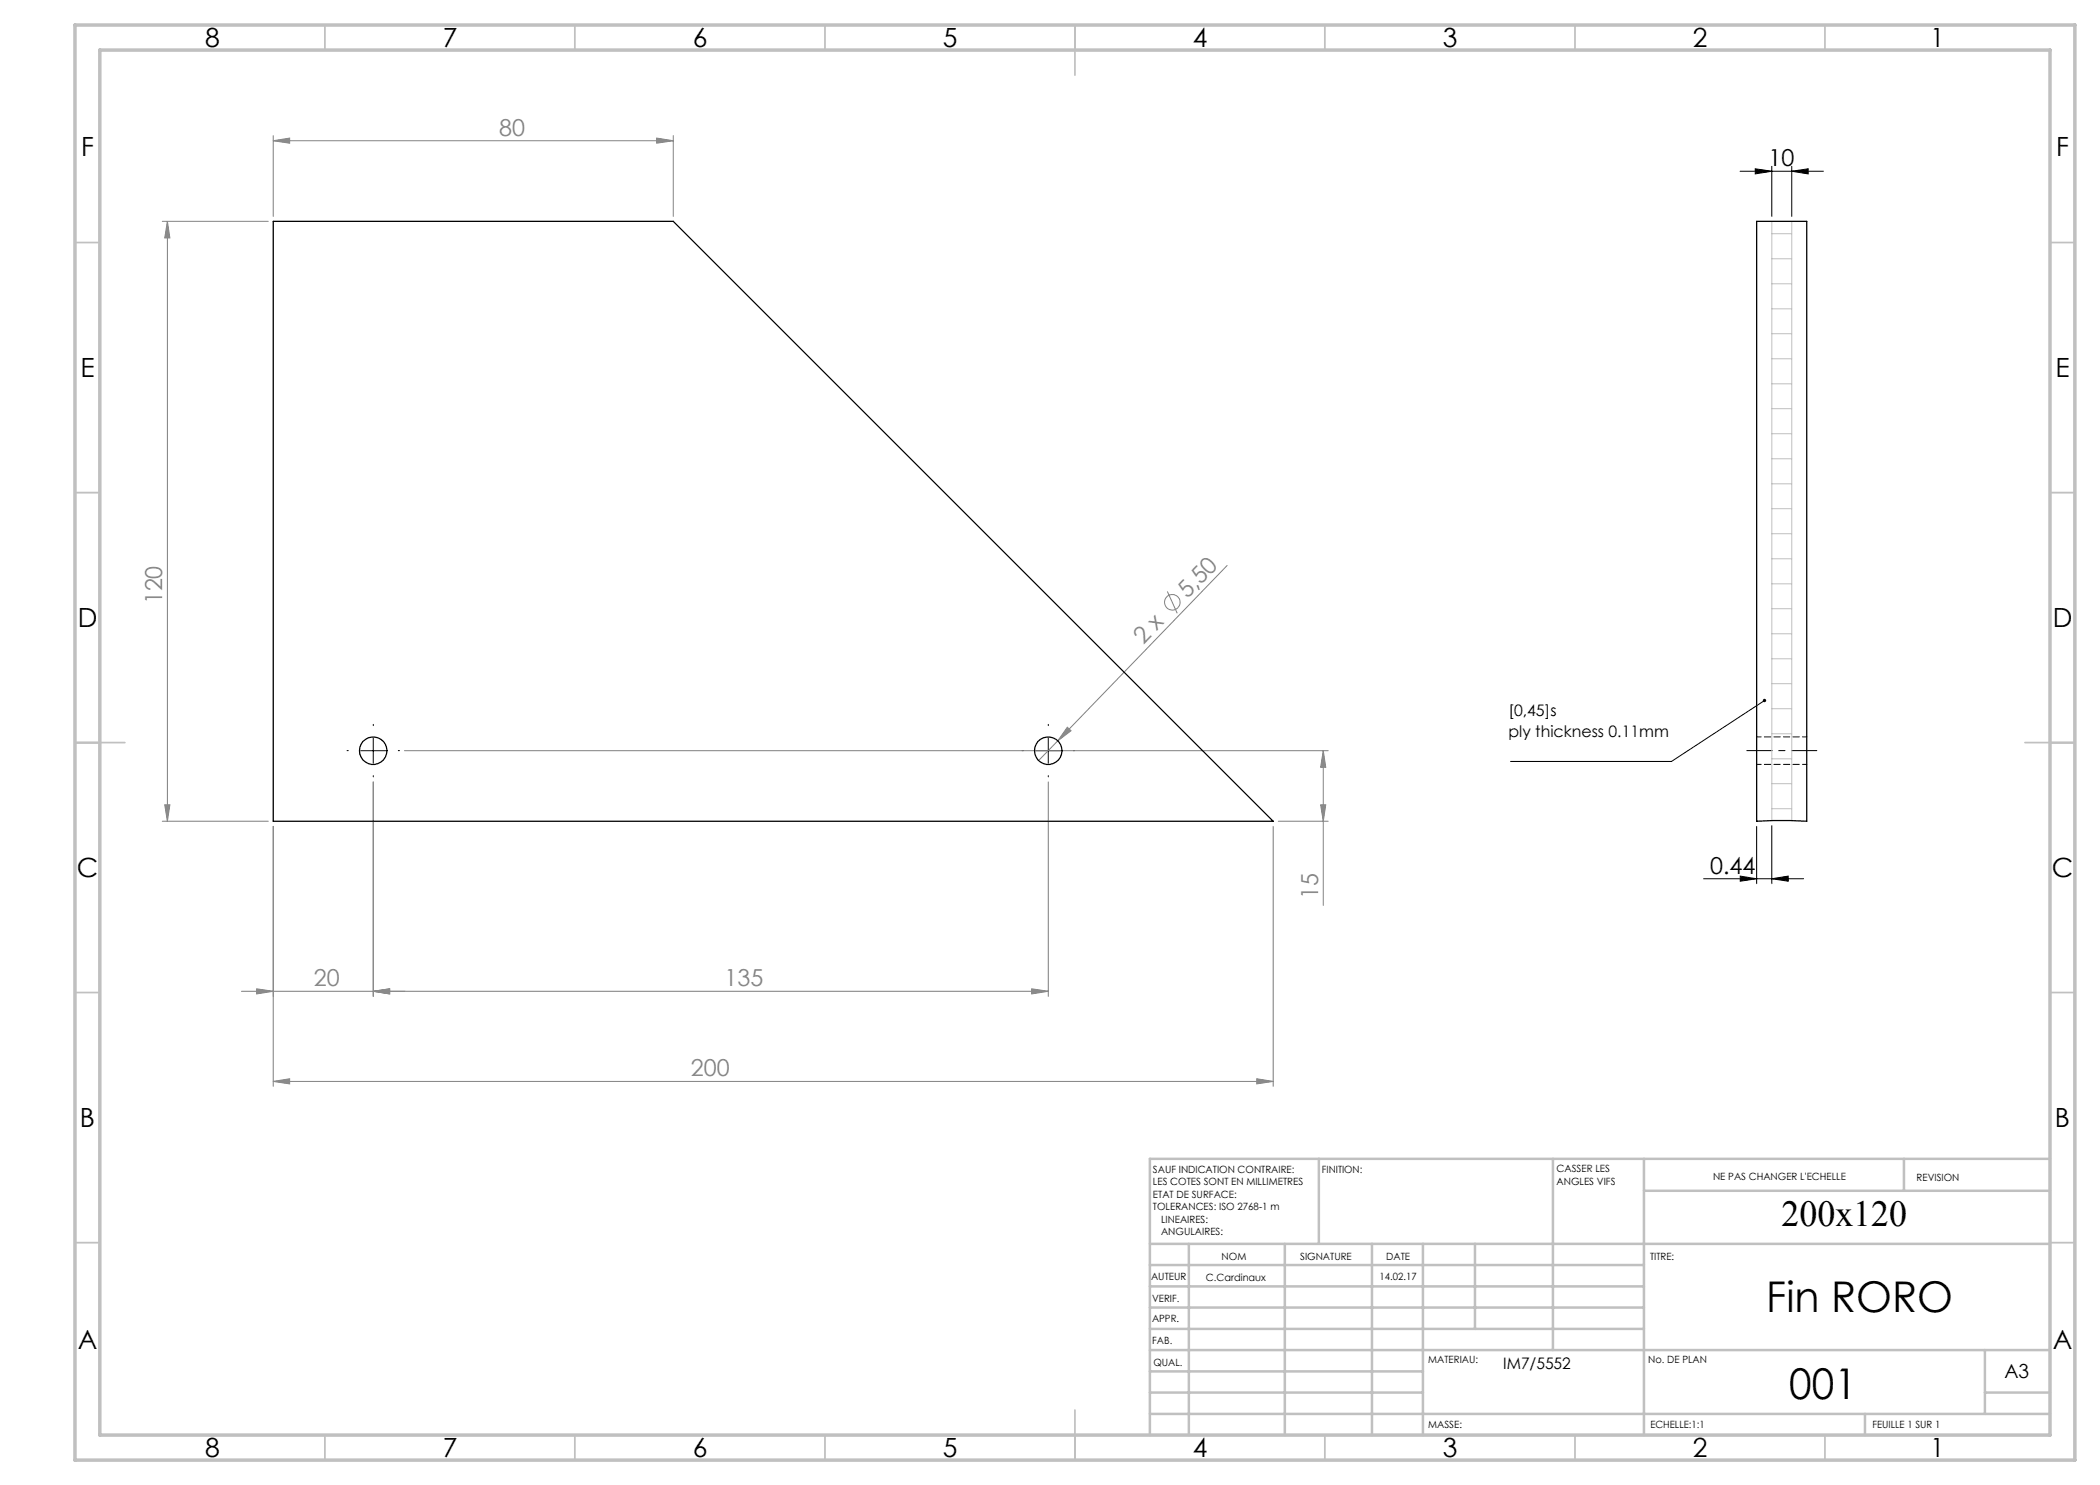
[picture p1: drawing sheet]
<svg xmlns="http://www.w3.org/2000/svg" width="420mm" height="297mm" viewBox="0 0 420 297" stroke-linecap="round" stroke-linejoin="round" font-family="sans-serif">
<g fill="none" stroke="#808080" stroke-width=".2">
<path d="M54.6 28.1l3.3-.5v1zM54.6 27.1v16.2M54.6 28.1h80.1M131.3 27.6l3.4 .5-3.4 .5zM134.7 27.1v16.2M32.5 44.3h21.2M33.5 44.3v119.9M33.5 44.3l.5 3.3h-1.1zM233.5 118.3l1.9 4.4M245.4 113.1l-33.8 35.1M74.6 156.4v42.9M80.9 150.1h184.7"/>
<path d="M209.7 156.4v42.9M211.6 148.2l-3.9 3.9M213.5 145.4l.7 .8-2.6 2zM264.7 150.1l.4 3.4h-1zM264.7 150.1v31M32.5 164.2h21.2M32.9 161h1.1l-.5 3.2zM54.6 165.3v52M254.6 165.3v52M255.7 164.2h9.9M264.1 161h1l-.4 3.2zM48.3 198.3h161.4"/>
<path d="M51.3 197.8l3.3 .5-3.3 .5zM74.6 198.3l3.3-.5v1zM206.3 197.8l3.4 .5-3.4 .5zM54.6 216.3l3.3-.5v1zM54.6 216.3h200M251.4 215.8l3.2 .5-3.2 .5z"/>
<circle cx="234.5" cy="120.5" r="1.56"/>
</g>
<g fill="none" stroke="#000" stroke-width=".2">
<path d="M348 34.3h16.7M351 33.8l3.4 .5-3.4 .5zM354.4 33.3v10M358.4 34.3l3.2-.5v1zM358.4 33.3v10M72.1 150.1h5.1M74.6 147.6v5M207.2 150.1h4.9M209.7 147.6v5M352.9 140.1l-18.6 12.2h-32.2M340.7 175.8h20M348.1 175.2l3.2 .6-3.2 .4z"/>
<path d="M351.3 165.3v11.4M354.4 175.8l3.2-.6v1zM354.4 165.1v11.6"/>
</g>
<path d="M363.4 150.1h-14" fill="none" stroke="#000" stroke-width=".2" stroke-dasharray="30.5 1.3 1.3 1.3" stroke-dashoffset="25.4"/>
<path d="M69.7 150.1h-.3M74.7 145.1v-.2M74.7 155.1v.3M79.7 150.1h.2M204.7 150.1h-.3M209.7 145.1v-.2M209.7 155.1v.3M214.7 150.1h.2" fill="none" stroke="#000" stroke-width=".2" stroke-dasharray="30.5 1.3 1.3 1.3"/>
<g fill="none" stroke="#c0c0c0" stroke-width=".2">
<path d="M354.4 44.3v119.8M354.4 56.8h4M354.4 51.7h4M354.4 46.7h4M358.4 44.3v119.8M354.4 76.8h4M354.4 71.8h4M354.4 66.7h4M354.4 61.8h4M354.4 96.8h4M354.4 91.8h4M354.4 86.7h4"/>
<path d="M354.4 81.7h4M354.4 116.8h4M354.4 111.8h4M354.4 106.7h4M354.4 101.7h4M354.4 136.7h4M354.4 131.8h4M354.4 126.7h4M354.4 121.7h4M354.4 156.7h4M354.4 151.8h4M354.4 146.8h4"/>
<path d="M354.4 141.7h4M354.4 161.7h4"/>
</g>
<g fill="none" stroke="#c0c0c0" stroke-width=".35">
<path d="M65 5v5M115 5v5M165 5v5M215 5v10M265 5v5M315 5v5M365 5v5M15 48.5h5M410 48.5h5M15 98.5h5M410 98.5h5M15 148.5h10"/>
<path d="M405 148.5h10M15 198.5h5M410 198.5h5M15 248.5h5M410 248.5h5M65 287v5M115 287v5M165 287v5M215 282v10M265 287v5M315 287v5M365 287v5"/>
</g>
<g fill="none" stroke="#c0c0c0" stroke-width=".5">
<path d="M263.8 231.8v17M310.6 231.8v38.2M328.8 231.8v55.2M328.8 238.2h81.2M380.8 231.8v6.4M410 231.8h-180v55.2M230 248.8h180M230 257.3h98.8M230 253h98.8M237.8 248.8v38.2M257 248.8v38.2M274.4 248.8v38.2"/>
<path d="M284.6 248.8v38.2M295 248.8v17M230 265.8h98.8M230 261.5h98.8M230 278.5h54.6M230 274.3h54.6M230 270h180M397 278.5h13M397 270v12.8M230 282.8h180M373 282.8v4.2"/>
</g>
<path d="M15 5h400v287h-400zM20 10h390v277h-390z" fill="none" stroke="#c0c0c0" stroke-width=".7"/>
<g fill="#000">
<path d="M352.7 139.8l.5 .1-.3 .2 .3-.2a.34 .34 0 0 1-.1 .5 .34 .34 0 0 1-.5-.1 .34 .34 0 0 1 .1-.5z"/>
<path d="M358.4 34.3l3.2-.5v1zM351 33.8l3.4 .5-3.4 .5z"/>
<path d="M354.4 175.8l3.2-.6v1zM348.1 175.2l3.2 .6-3.2 .4z"/>
</g>
<g fill="#808080">
<path d="M213.5 145.4l.7 .8-2.6 2z"/>
<path d="M131.3 27.6l3.4 .5-3.4 .5zM54.6 28.1l3.3-.5v1zM74.6 198.3l3.3-.5v1zM51.3 197.8l3.3 .5-3.3 .5z"/>
<path d="M74.6 198.3l3.3-.5v1zM206.3 197.8l3.4 .5-3.4 .5z"/>
<path d="M54.6 216.3l3.3-.5v1zM251.4 215.8l3.2 .5-3.2 .5z"/>
<path d="M264.7 150.1l.4 3.4h-1zM264.1 161h1l-.4 3.2zM33.5 44.3l.5 3.3h-1.1zM32.9 161h1.1l-.5 3.2z"/>
</g>
<g fill="none" stroke="#000" stroke-width=".25">
<path d="M54.6 44.3h80.1l119.9 119.9h-200zM351.3 44.3h10.1v119.9l-3.4-.1-6.7 .1z"/>
<circle cx="74.6" cy="150.1" r="2.75"/>
<circle cx="209.7" cy="150.1" r="2.76"/>
</g>
<path d="M351.4 152.9h10M361.4 147.4h-10" fill="none" stroke="#000" stroke-width=".2" stroke-dasharray="1.3 .6" stroke-dashoffset=".4"/>
<g font-size="8.5">
<text x="353.3" y="262.3">Fin RORO</text>
<text x="357.8" y="279.7">001</text>
</g>
<text font-size="7.3" x="356.3" y="245.1">200x120</text>
<g font-size="5.3">
<text x="41" y="9.5">8</text>
<text x="88.5" y="9.5">7</text>
<text x="138.5" y="9.5">6</text>
<text x="188.5" y="9.5">5</text>
<text x="238.5" y="9.5">4</text>
<text x="288.5" y="9.5">3</text>
<text x="338.5" y="9.5">2</text>
<text x="386" y="9.5">1</text>
<text x="16.2" y="31.2">F</text>
<text x="411.2" y="31.2">F</text>
<text x="16.1" y="75.5">E</text>
<text x="411.1" y="75.5">E</text>
<text x="15.5" y="125.5">D</text>
<text x="410.5" y="125.5">D</text>
<text x="15.4" y="175.5">C</text>
<text x="410.4" y="175.5">C</text>
<text x="16" y="225.5">B</text>
<text x="411" y="225.5">B</text>
<text x="15.5" y="269.7">A</text>
<text x="410.5" y="269.7">A</text>
<text x="41" y="291.5">8</text>
<text x="88.5" y="291.5">7</text>
<text x="138.5" y="291.5">6</text>
<text x="188.5" y="291.5">5</text>
<text x="238.5" y="291.5">4</text>
<text x="288.5" y="291.5">3</text>
<text x="338.5" y="291.5">2</text>
<text x="386" y="291.5">1</text>
</g>
<g font-size="4.7" fill="#808080">
<text x="99.8" y="27.1">80</text>
<text x="237.5" y="119.8" transform="rotate(-46 237.5 119.8)">5,50</text>
<text x="32.5" y="120.9" transform="rotate(-90 32.5 120.9)">120</text>
<text x="228.7" y="128.9" transform="rotate(-46 228.7 128.9)">2 x</text>
<text x="263.6" y="179.8" transform="rotate(-90 263.6 179.8)">15</text>
<text x="62.8" y="197.2">20</text>
<text x="144.9" y="197.2">135</text>
<text x="138.2" y="215.2">200</text>
</g>
<g font-size="4.7">
<text x="353.7" y="33.2">10</text>
<text x="342" y="174.7">0.44</text>
</g>
<text font-size="3.9" x="400.9" y="275.5">A3</text>
<g font-size="3.2">
<text x="301.7" y="143.2">[0,45]s</text>
<text x="301.7" y="147.3">ply thickness 0.11mm</text>
<text x="300.6" y="273.7">IM7/5552</text>
</g>
<g font-size="2">
<text x="230.6" y="234.6">SAUF INDICATION CONTRAIRE:</text>
<text x="230.6" y="237.1">LES COTES SONT EN MILLIMETRES</text>
<text x="230.6" y="239.6">ETAT DE SURFACE:</text>
<text x="264.4" y="234.6">FINITION:</text>
<text x="311.3" y="234.5">CASSER LES</text>
<text x="311.3" y="237">ANGLES VIFS</text>
<text x="342.6" y="236">NE PAS CHANGER L'ECHELLE</text>
<text x="383.3" y="236.2">REVISION</text>
<text x="230.6" y="242.1">TOLERANCES: ISO 2768-1 m</text>
<text x="232.2" y="244.6">LINEAIRES:</text>
<text x="232.2" y="247.1">ANGULAIRES:</text>
<text x="244.3" y="252">NOM</text>
<text x="260" y="251.9">SIGNATURE</text>
<text x="277.2" y="251.9">DATE</text>
<text x="330" y="251.9">TITRE:</text>
<text x="230.2" y="256.1">AUTEUR</text>
<text x="241.2" y="256.1">C.Cardinaux</text>
<text x="275.9" y="255.9">14.02.17</text>
<text x="230.4" y="260.3">VERIF.</text>
<text x="230.4" y="264.4">APPR.</text>
<text x="230.5" y="268.8">FAB.</text>
<text x="230.7" y="273.1">QUAL.</text>
<text x="285.7" y="272.5">MATERIAU:</text>
<text x="329.6" y="272.5">No. DE PLAN</text>
<text x="285.6" y="285.5">MASSE:</text>
<text x="330.1" y="285.6">ECHELLE:1:1</text>
<text x="374.5" y="285.6">FEUILLE 1 SUR 1</text>
</g>
</svg>
